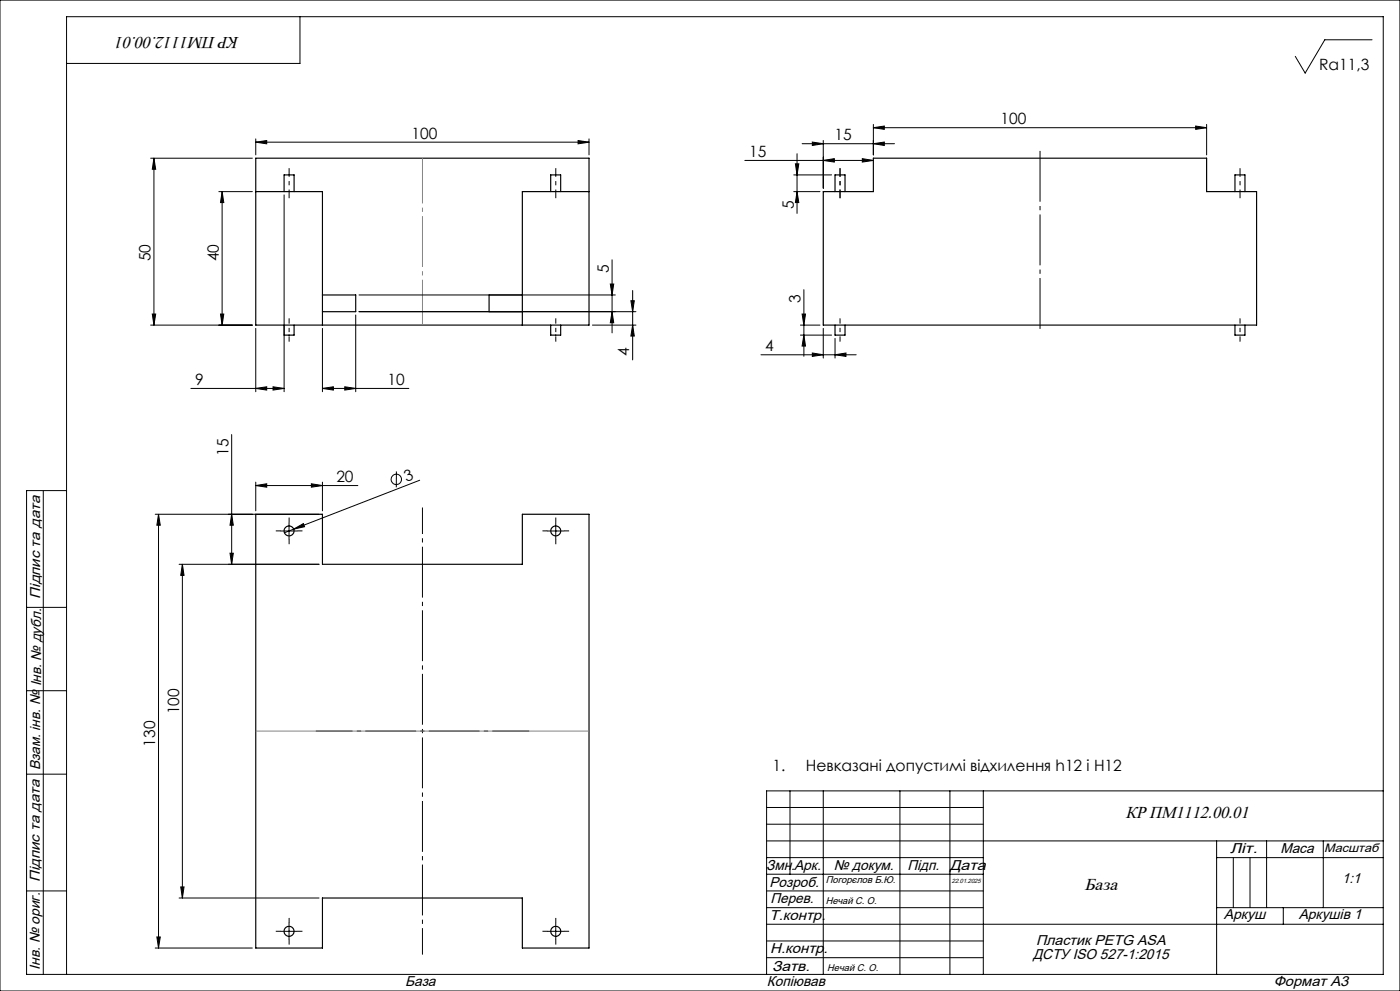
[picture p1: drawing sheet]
<svg xmlns="http://www.w3.org/2000/svg" width="420mm" height="297mm" viewBox="0 0 420 297" stroke-linecap="round" stroke-linejoin="round" font-family="sans-serif">
<g fill="none" stroke="#000" stroke-width=".35">
<path d="M76.7 47.4h100v50h-100zM76.7 57.4h20v40M85.2 57.4v-5h3v5M165.2 57.4v-5h3v5M176.7 57.4h-20v40M247 57.4h15v-10h100v10h15v40h-130zM250.5 57.4v-5h3v5M370.5 57.4v-5h3v5M85.2 97.4v3h3v-3M96.7 88.4h10v5h-10M156.7 88.4h-10v5h10M165.2 97.4v3h3v-3"/>
<path d="M250.5 97.4v3h3v-3M370.5 97.4v3h3v-3M76.7 154.1h20v15h60v-15h20v130h-20v-15h-60v15h-20z"/>
<circle cx="86.7" cy="159.1" r="1.5"/>
<circle cx="166.7" cy="159.1" r="1.5"/>
<circle cx="86.7" cy="279.1" r="1.51"/>
<circle cx="166.7" cy="279.1" r="1.51"/>
</g>
<g fill="none" stroke="#000" stroke-width=".3">
<path d="M0 0h420v297h-420zM90 5v14h-70M411.6 11.9h-14.2l-5.9 10-2.9-5M262 38.3l3.3-.5v1zM262 37.3v9.1M262 38.3h100M358.7 37.8l3.3 .5-3.3 .5zM362 37.3v9.1M45.2 47.4h30.5M46.2 47.4l.5 3.3h-1zM46.2 47.4v50M65.7 57.4h10"/>
<path d="M66.6 57.4l.5 3.3h-1zM66.6 57.4v40M76.7 42.6l3.3-.5v1zM76.7 41.6v4.8M76.7 42.6h100M85.2 58.4v59M173.4 42.1l3.3 .5-3.3 .5zM176.7 41.6v4.8M223.4 48.1h38.6M238.1 57.4h7.9M238.1 52.4h11.4M238.6 49.1h1l-.5 3.3z"/>
<path d="M239.1 57.4l.5 3.3h-1zM239.1 46.1v17.9M240.6 43.1h27.8M243.7 42.6l3.3 .5-3.3 .5zM247 48.1l3.3-.5v1zM247 42.1v14.3M258.7 47.6l3.3 .5-3.3 .5zM262 43.1l3.3-.5v1zM183.6 77.9v21.9M45.2 97.4h30.5M45.7 94.1h1l-.5 3.3zM66.1 94.1h1l-.5 3.3z"/>
<path d="M76.7 98.4v19M96.7 98.4v19M106.7 94.4v23M107.7 93.4h83.1M107.7 88.4h76.9M177.7 97.4h13.1M183.1 85.1h1l-.5 3.3zM183.6 93.4l.5 3.3h-1zM189.3 90.1h1l-.5 3.3zM189.8 97.4l.5 3.3h-1zM189.8 87.1v20.8M240.1 97.4h5.9"/>
<path d="M240.6 94.1h1.1l-.5 3.3zM241.2 86.8v20M247 98.4v8.9M57.3 116.4h27.9M76.7 116.4l3.3-.5v1zM81.9 115.9l3.3 .5-3.3 .5zM96.7 116.4l3.3-.5v1zM96.7 116.4h26M103.4 115.9l3.3 .5-3.3 .5zM228.3 106.3h28.6M240.1 100.4h9.4M241.2 100.4l.5 3.3h-1.1z"/>
<path d="M243.7 105.8l3.3 .5-3.3 .5zM250.5 106.3l3.3-.5v1zM250.5 101.4v5.9M69.5 130.2v38.9M13 147v145M20 147h-12v145h407v-287h-395v287M46.6 154.1h49.1M47.6 154.1l.5 3.3h-1zM47.6 154.1v130M69.5 154.1l.5 3.3h-1zM76.7 145.5l3.3-.5v1zM76.7 144.5v8.6"/>
<path d="M76.7 145.5h30.7M84.2 159.1h5M86.7 156.6v5M88.1 158.6l2.9-1.7 .4 1zM88.1 158.6l-2.8 1.1M93.4 145l3.3 .5-3.3 .5zM96.7 144.5v8.6M118.9 141.3v4.7M125.9 143.9l-37.8 14.7M164.2 159.1h5M166.7 156.6v5M54.7 169.1l.5 3.3h-1z"/>
<path d="M54.7 169.1v100M69 165.8h1l-.5 3.3zM95.7 169.1h-42M8 182h12M8 207h12M8 232h12M237 237v25M247 237v55M270 237v55M285 237v55M295 237v55M415 237h-185v55"/>
<path d="M230 257h65M230 242h65M230 247h65M365 257h50M365 252v40M370 257v15M375 257v15M380 252v20M397 252v20M415 252h-185M8 267h12M53.7 269.1h42"/>
<path d="M54.2 265.8h1l-.5 3.3zM84.2 279.1h5M86.7 276.6v5M164.2 279.1h5M166.7 276.6v5M230 262h65M230 267h65M230 272h65M365 272h50M385 272v5M415 277h-185M46.6 284.1h29.1"/>
<path d="M47.1 280.8h1l-.5 3.3zM230 282h65M230 287h65"/>
<circle cx="118.9" cy="143.7" r="1.54"/>
</g>
<path d="M312 44v55.8" fill="none" stroke="#000" stroke-width=".3" stroke-dasharray="15.2 1.3 1.3 1.3" stroke-dashoffset="-1.2" stroke-linecap="butt"/>
<path d="M86.7 59.4v-9M166.7 59.4v-9M252 59.4v-9M372 50.4v9" fill="none" stroke="#000" stroke-width=".3" stroke-dasharray="15.2 1.3 1.3 1.3" stroke-dashoffset="12.6" stroke-linecap="butt"/>
<path d="M86.7 95.4v7M166.7 102.4v-7M252 102.4v-7M372 102.4v-7" fill="none" stroke="#000" stroke-width=".3" stroke-dasharray="15.2 1.3 1.3 1.3" stroke-dashoffset="13.6" stroke-linecap="butt"/>
<path d="M126.7 152.1v134" fill="none" stroke="#000" stroke-width=".3" stroke-dasharray="15.2 1.3 1.3 1.3" stroke-dashoffset="7.3" stroke-linecap="butt"/>
<path d="M158.7 219.1h-64" fill="none" stroke="#000" stroke-width=".3" stroke-dasharray="15.2 1.3 1.3 1.3" stroke-dashoffset="4.2" stroke-linecap="butt"/>
<g fill="none" stroke="#000" stroke-width=".3" stroke-dasharray="15.2 1.3 1.3 1.3" stroke-linecap="butt">
<path d="M84.2 159.1h-1.5M86.7 156.6v-1.5M89.2 159.1h1.5M164.2 159.1h-1.5M166.7 156.6v-1.5M169.2 159.1h1.5M86.7 161.6v1.5M166.7 161.6v1.5M84.2 279.1h-1.5M86.7 276.6v-1.5M89.2 279.1h1.5M164.2 279.1h-1.5"/>
<path d="M166.7 276.6v-1.5M169.2 279.1h1.5M86.7 281.6v1.5M166.7 281.6v1.5"/>
</g>
<path d="M76.7 219.1h100" fill="none" stroke="#808080" stroke-width=".3"/>
<path d="M126.7 47.4v50" fill="none" stroke="#808080" stroke-width=".3" stroke-dasharray="15.2 1.3 1.3 1.3" stroke-dashoffset="1.7" stroke-linecap="butt"/>
<g fill="#000">
<path d="M88.1 158.6l2.9-1.7 .4 1z"/>
<path d="M66.6 57.4l.5 3.3h-1zM66.1 94.1h1l-.5 3.3zM189.3 90.1h1l-.5 3.3zM189.8 97.4l.5 3.3h-1zM46.2 47.4l.5 3.3h-1zM45.7 94.1h1l-.5 3.3zM54.7 169.1l.5 3.3h-1zM54.2 265.8h1l-.5 3.3z"/>
<path d="M76.7 42.6l3.3-.5v1zM173.4 42.1l3.3 .5-3.3 .5zM262 38.3l3.3-.5v1zM358.7 37.8l3.3 .5-3.3 .5zM247 48.1l3.3-.5v1zM258.7 47.6l3.3 .5-3.3 .5zM243.7 42.6l3.3 .5-3.3 .5zM262 43.1l3.3-.5v1z"/>
<path d="M183.1 85.1h1l-.5 3.3zM183.6 93.4l.5 3.3h-1z"/>
<path d="M103.4 115.9l3.3 .5-3.3 .5zM96.7 116.4l3.3-.5v1zM81.9 115.9l3.3 .5-3.3 .5zM76.7 116.4l3.3-.5v1zM250.5 106.3l3.3-.5v1zM243.7 105.8l3.3 .5-3.3 .5zM93.4 145l3.3 .5-3.3 .5zM76.7 145.5l3.3-.5v1z"/>
<path d="M241.2 100.4l.5 3.3h-1.1zM240.6 94.1h1.1l-.5 3.3zM239.1 57.4l.5 3.3h-1zM238.6 49.1h1l-.5 3.3zM69 165.8h1l-.5 3.3zM69.5 154.1l.5 3.3h-1zM47.1 280.8h1l-.5 3.3zM47.6 154.1l.5 3.3h-1z"/>
</g>
<g font-size="5.1">
<text x="71.8" y="11.2" transform="rotate(-180 71.8 11.2)">КР ПМ1112.00.01</text>
<text x="337.6" y="245.1">КР ПМ1112.00.01</text>
<text x="325.4" y="266.9">База</text>
</g>
<g font-size="4.7">
<text x="395.8" y="20.9">Ra11,3</text>
<text x="123.5" y="41.6">100</text>
<text x="300.2" y="37.2">100</text>
<text x="224.8" y="47">15</text>
<text x="250.3" y="42.1">15</text>
<text x="238.1" y="62.6" transform="rotate(-90 238.1 62.6)">5</text>
<text x="45.2" y="78.4" transform="rotate(-90 45.2 78.4)">50</text>
<text x="65.6" y="78.4" transform="rotate(-90 65.6 78.4)">40</text>
<text x="182.6" y="81.7" transform="rotate(-90 182.6 81.7)">5</text>
<text x="240.2" y="90.7" transform="rotate(-90 240.2 90.7)">3</text>
<text x="188.8" y="106.6" transform="rotate(-90 188.8 106.6)">4</text>
<text x="229.6" y="105.3">4</text>
<text x="58.6" y="115.4">9</text>
<text x="116.2" y="115.4">10</text>
<text x="68.5" y="136.7" transform="rotate(-90 68.5 136.7)">15</text>
<text x="100.9" y="144.5">20</text>
<text x="121.9" y="144.3" transform="rotate(-21 121.9 144.3)">3</text>
<text x="53.7" y="214.1" transform="rotate(-90 53.7 214.1)">100</text>
<text x="46.6" y="223.7" transform="rotate(-90 46.6 223.7)">130</text>
<text x="231.7" y="231.2">1.</text>
<text x="241.7" y="231.2">Невказані допустимі відхилення h12 і H12</text>
</g>
<g font-size="4.3">
<text x="12.1" y="179.4" transform="rotate(-90 12.1 179.4)">Підпис та дата</text>
<text x="12.3" y="205.7" transform="rotate(-90 12.3 205.7)">Інв. № дубл.</text>
<text x="12.1" y="230.9" transform="rotate(-90 12.1 230.9)">Взам. інв. №</text>
<text x="369" y="255.6">Літ.</text>
<text x="384.1" y="255.6">Маса</text>
<text x="229.8" y="260.9">Змн.Арк.</text>
<text x="250.1" y="260.9">№ докум.</text>
<text x="272.3" y="260.9">Підп.</text>
<text x="284.9" y="260.9">Дата</text>
<text x="11.9" y="264.4" transform="rotate(-90 11.9 264.4)">Підпис та дата</text>
<text x="230.9" y="265.8">Розроб.</text>
<text x="402.6" y="264.7">1:1</text>
<text x="230.9" y="275.7">Т.контр.</text>
<text x="231.2" y="270.5">Перев.</text>
<text x="367.1" y="275.4">Аркуш</text>
<text x="389.6" y="275.3">Аркушів 1</text>
<text x="231.1" y="285.7">Н.контр.</text>
<text x="309.9" y="287.3">ДСТУ ISO 527-1:2015</text>
<text x="310.8" y="283.3">Пластик PETG ASA</text>
<text x="12" y="290.7" transform="rotate(-90 12 290.7)">Інв. № ориг.</text>
<text x="231.6" y="290.9">Затв.</text>
<text x="121.6" y="295.4">База</text>
<text x="230.1" y="295.4">Копіював</text>
<text x="382.1" y="295.6">Формат А3</text>
</g>
<text font-size="3.7" x="397.2" y="255.2">Масштаб</text>
<g font-size="2.9">
<text x="247.7" y="264.7">Погорєлов Б.Ю.</text>
<text x="247.7" y="270.9">Нечай С. О.</text>
<text x="248.2" y="290.9">Нечай С. О.</text>
</g>
<text font-size="1.8" x="285.6" y="264.7">22.01.2025</text>
</svg>
